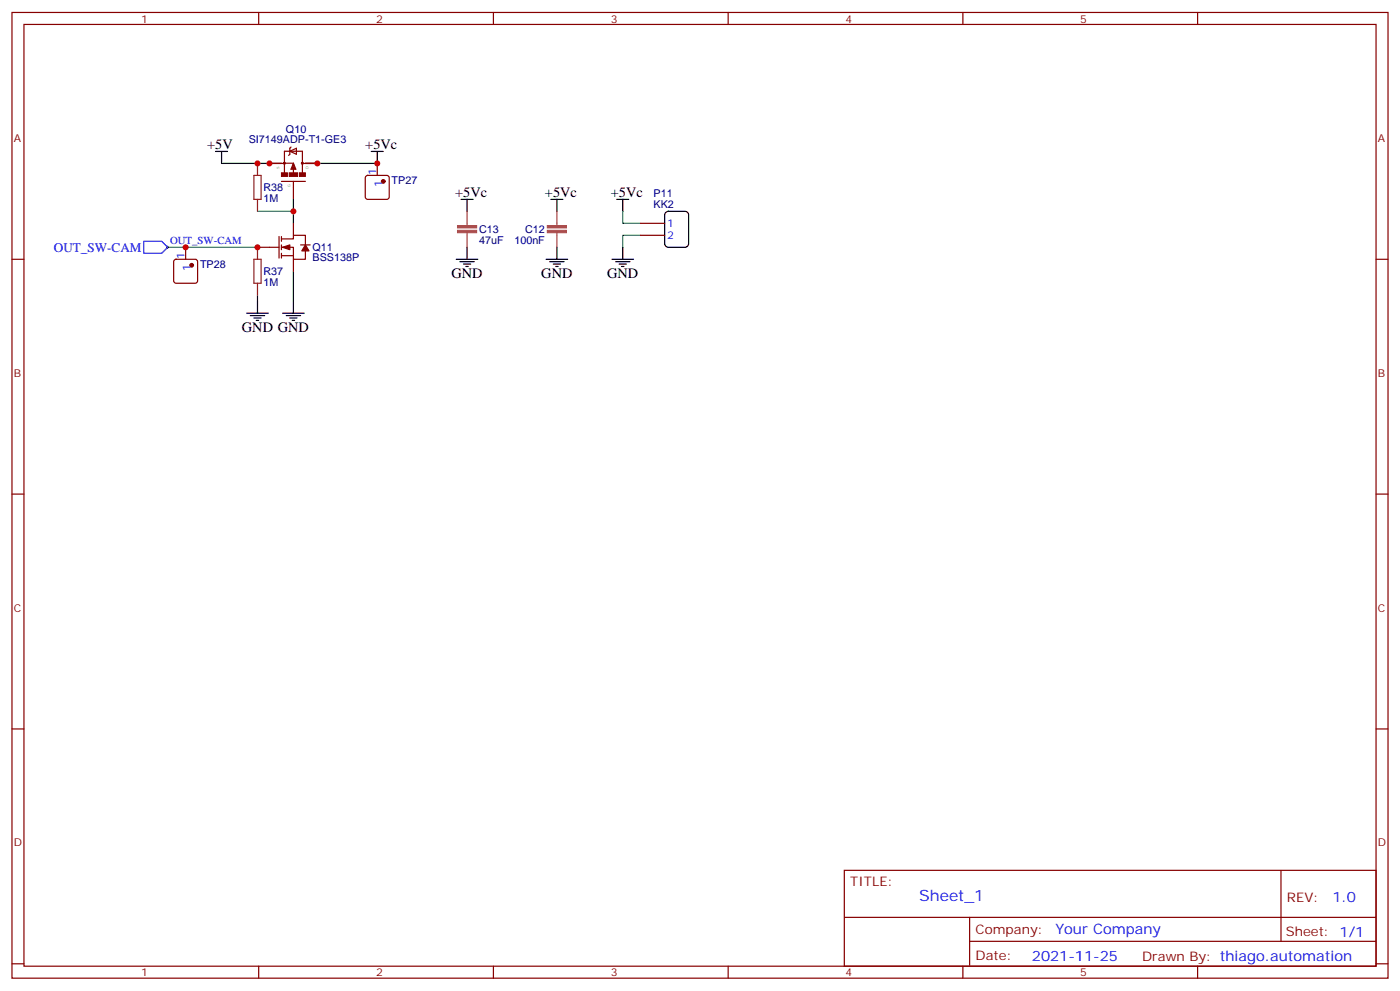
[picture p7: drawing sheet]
<svg xmlns="http://www.w3.org/2000/svg" width="412mm" height="292mm" viewBox="0 0 412 292" stroke-linecap="round" stroke-linejoin="round" font-family="sans-serif">
<g fill="none" stroke="#870000" stroke-width=".35">
<path d="M3.5 3.7h405.4v284.3h-405.4zM7.1 7.2h398.2v277.3h-398.2zM76.2 3.7v3.5M145.3 3.7v3.5M214.5 3.7v3.5M283.6 3.7v3.5M352.8 3.7v3.5M79.4 48.1h4.2M82.9 53.4h7.1M83.8 48.1h2.6M85.4 44.5l1.9-.8v1.7zM85.7 43.3l-.3 .4v1.7l-.4 .4"/>
<path d="M86.4 49.6v1.3M86.4 53.4v5.3M86.4 48.1l.7 1.7h-1.4zM89.1 48.1h4.4M89.1 50.8v-6.3h-5.3v6.4M107.8 51.9l.5-.3h5.6l.5 .3 .3 .5v5.6l-.3 .5-.5 .2h-5.6l-.5-.2-.2-.5v-5.6zM111.1 48.1v3.5M3.5 76.3h3.6M51.4 76.5l.5-.2h5.6l.5 .2 .2 .5v5.7l-.2 .5-.5 .2h-5.6l-.5-.2-.2-.5v-5.7zM54.7 72.8v3.5M75.8 72.8h6.4M82.2 69.6v6.4"/>
<path d="M82.9 70.3h3.5v-1h3.6v2.8M82.9 72.8h3.5v3.5h3.6v-2.4M82.9 75.3h3.5M82.9 69.6v1.4M82.9 72.1v1.4M82.9 74.6v1.4M86.4 65.8v3.5M86.4 76.3v3.6M88.5 72.1h2.9M188.7 65.8h7.1M188.7 69.3h7.1M405.3 76.3h3.6"/>
<path d="M3.5 145.5h3.6M405.3 145.5h3.6M3.5 214.6h3.6M405.3 214.6h3.6M248.7 256.3h156.6v28.2h-156.6zM377.3 256.3v20.9M248.7 270.1h156.5M285.6 277.2h119.6M285.6 270.1v14.1M3.5 283.8h3.6M76.2 284.5v3.5M145.3 284.5v3.5"/>
<path d="M214.5 284.5v3.5M283.6 284.5v3.5M352.8 284.5v3.5M405.3 283.8h3.6"/>
</g>
<g fill="#870000" stroke="#870000" stroke-width=".29">
<path d="M85.2 50.9h2.5v1h-2.5z"/>
<path d="M88.2 50.9h1.8v1h-1.8z"/>
<path d="M82.9 50.9h1.8v1h-1.8z"/>
</g>
<path d="M83.8 47.9l.2 .2-.2 .1-.1-.3M89.1 47.9l.2 .2-.2 .1-.1-.3" fill="none" stroke="#870000" stroke-width=".56"/>
<path d="M86.4 49.3v.3h.4l-.4-1.2-.3 1.2" fill="none" stroke="#870000" stroke-width=".42"/>
<path d="M65.3 48.1h14.1M86.4 58.7v3.5h-10.6M93.5 48.1h17.6M49.4 72.8h26.4M86.4 62.2v3.6M86.4 79.9v8.8M183.4 62.2v3.6h5.3M188.7 69.3h-5.3v3.5M75.8 86.9v1.8" fill="none" stroke="#008700" stroke-width=".35"/>
<g fill="none" stroke="#000" stroke-width=".35">
<path d="M63.5 44.6h3.5M65.3 44.6v3.5M109.4 44.6h3.5M111.1 44.6v3.5M135.8 58.7h3.5M137.6 58.7v3.5M162.3 58.7h3.5M164 58.7v3.5M181.7 58.7h3.5M183.4 58.7v3.5M134.4 76.3h6.4M135.5 77h4.2"/>
<path d="M136.5 77.8h2.1M137.2 78.5h.7M137.6 72.8v3.5M160.9 76.3h6.3M161.9 77h4.3M163 77.8h2.1M163.7 78.5h.7M164 72.8v3.5M180.3 76.3h6.3M181.3 77h4.3M182.4 77.8h2.1M183.1 78.5h.7"/>
<path d="M183.4 72.8v3.5M196 62.7l.8-.5h5l.8 .5 .2 .6v8.5l-.4 .8-.6 .2h-5l-.8-.5-.2-.5v-8.5zM72.7 92.2h6.3M73.7 92.9h4.3M74.8 93.6h2.1M75.5 94.3h.7M75.8 88.7v3.5M83.3 92.2h6.3M84.3 92.9h4.2M85.4 93.6h2.1M86.1 94.3h.7M86.4 88.7v3.5"/>
</g>
<path d="M74.8 51.6h2.1v7.1h-2.1zM75.8 48.1v3.5M75.8 58.7v3.5M74.8 76.3h2.1v7.1h-2.1zM75.8 72.8v3.5M75.8 83.4v3.5" fill="none" stroke="#8c2424" stroke-width=".35"/>
<path d="M49 72.8h.7M49.4 72.5v.7" fill="none" stroke="#000" stroke-width=".29"/>
<g fill="#870000" stroke="#870000" stroke-width=".35">
<path d="M83.3 72.8l2.1-.7v1.4z"/>
<path d="M90 72.1l1 1.8h-2.1z"/>
<circle cx="112.9" cy="53.4" r=".53"/>
<circle cx="56.4" cy="78.1" r=".53"/>
</g>
<g fill="#a64a4a" stroke="#a64a4a" stroke-width=".29">
<path d="M161.2 67.8h5.7v.7h-5.7z"/>
<path d="M161.2 66.4h5.7v.7h-5.7z"/>
<path d="M134.8 67.8h5.6v.7h-5.6z"/>
<path d="M134.8 66.4h5.6v.7h-5.6z"/>
</g>
<path d="M137.6 62.2v4.2M137.6 68.5v.7M137.6 69.3v3.5M164 62.2v4.2M164 68.5v.7M164 69.3v3.5" fill="none" stroke="#a64a4a" stroke-width=".35"/>
<path d="M42.3 71h5.3l1.8 1.8-1.8 1.8h-5.3z" fill="none" stroke="#00f" stroke-width=".35"/>
<g fill="#c00">
<circle cx="79.4" cy="48.1" r=".88"/>
<circle cx="93.5" cy="48.1" r=".88"/>
<circle cx="75.8" cy="72.8" r=".88"/>
<circle cx="86.4" cy="62.2" r=".88"/>
<circle cx="75.8" cy="48.1" r=".88"/>
<circle cx="111.1" cy="48.1" r=".88"/>
<circle cx="54.7" cy="72.8" r=".88"/>
</g>
<text font-size="4.6" fill="#00f" x="270.8" y="265.3">Sheet_1</text>
<g font-size="4.2">
<text x="61" y="43.9">+5V</text>
<text x="107.6" y="43.9">+5Vc</text>
<text x="134.1" y="58">+5Vc</text>
<text x="160.5" y="58">+5Vc</text>
<text x="179.9" y="58">+5Vc</text>
<text x="133" y="82">GND</text>
<text x="159.5" y="82">GND</text>
<text x="178.9" y="82">GND</text>
<text x="71.3" y="97.9">GND GND</text>
</g>
<g font-size="4.2" fill="#00f">
<text x="392.5" y="265.5">1.0</text>
<text x="310.9" y="275.1">Your Company</text>
<text x="304" y="282.9">2021-11-25</text>
</g>
<text font-size="3.9" fill="#00f" x="15.9" y="74.1">OUT_SW-CAM</text>
<g font-size="3.9" fill="#800">
<text x="250.5" y="260.8">TITLE:</text>
<text x="379.1" y="265.5">REV:</text>
<text x="287.4" y="275">Company:</text>
<text x="378.7" y="275.7">Sheet: 1/1</text>
<text x="287.4" y="282.7">Date:</text>
<text x="336.4" y="282.8">Drawn By: thiago.automation</text>
</g>
<g font-size="3.2" fill="#800">
<text x="41.6" y="6.7">1</text>
<text x="110.8" y="6.7">2</text>
<text x="179.9" y="6.7">3</text>
<text x="249.1" y="6.7">4</text>
<text x="318.2" y="6.7">5</text>
<text x="4.1" y="41.8">A</text>
<text x="405.9" y="41.8">A</text>
<text x="4.1" y="110.9">B</text>
<text x="405.9" y="110.9">B</text>
<text x="4.1" y="180.1">C</text>
<text x="405.9" y="180.1">C</text>
<text x="4.1" y="249.2">D</text>
<text x="405.9" y="249.2">D</text>
<text x="41.6" y="287.5">1</text>
<text x="110.8" y="287.5">2</text>
<text x="179.9" y="287.5">3</text>
<text x="249.1" y="287.5">4</text>
<text x="318.2" y="287.5">5</text>
</g>
<g font-size="3.2" fill="#000080">
<text x="84.2" y="39.1">Q10</text>
<text x="73.3" y="42.2">SI7149ADP-T1-GE3</text>
<text x="77.6" y="59.4">1M</text>
<text x="77.6" y="56.2">R38</text>
<text x="115.4" y="54.3">TP27</text>
<text x="192.5" y="58">P11</text>
<text x="192.5" y="61.2">KK2</text>
<text x="141.1" y="71.8">47uF</text>
<text x="141.1" y="68.7">C13</text>
<text x="151.5" y="71.8">100nF</text>
<text x="154.7" y="68.7">C12</text>
<text x="92.1" y="76.9">BSS138P</text>
<text x="92.1" y="74">Q11</text>
<text x="58.9" y="79">TP28</text>
<text x="77.6" y="80.9">R37</text>
<text x="77.6" y="84.1">1M</text>
</g>
<g font-size="3.2" fill="#00f">
<text x="110.8" y="51.5" transform="rotate(-90 110.8 51.5)">1</text>
<text x="112.5" y="55" transform="rotate(-90 112.5 55)">1</text>
<text x="50.1" y="71.9">OUT_SW-CAM</text>
<text x="196.5" y="66.8">1</text>
<text x="196.5" y="70.3">2</text>
<text x="54.3" y="76.2" transform="rotate(-90 54.3 76.2)">1</text>
<text x="56.1" y="79.7" transform="rotate(-90 56.1 79.7)">1</text>
</g>
<g font-size="1.1" fill="#4ba54b">
<text x="82.4" y="49.8" transform="rotate(-90 82.4 49.8)">S</text>
<text x="90.8" y="49.8" transform="rotate(-90 90.8 49.8)">D</text>
<text x="85.5" y="55.1" transform="rotate(-90 85.5 55.1)">G</text>
</g>
</svg>
